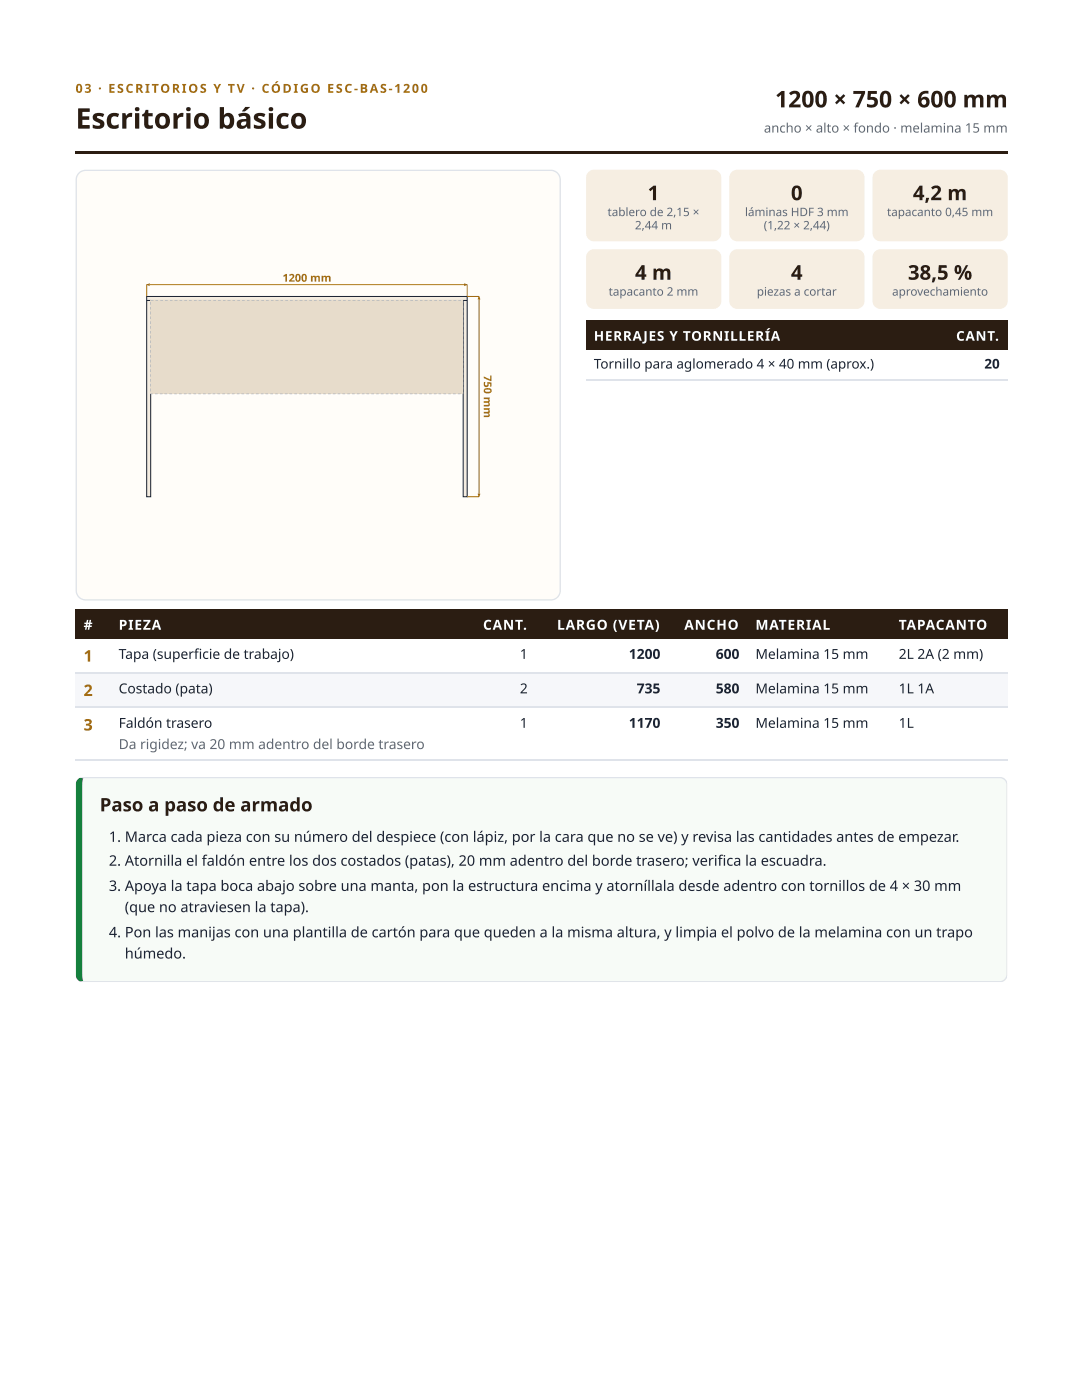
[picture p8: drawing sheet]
<svg xmlns="http://www.w3.org/2000/svg" width="216mm" height="279mm" viewBox="0 0 216 279" stroke-linecap="round" stroke-linejoin="round" font-family="sans-serif">
<g fill="#2b1d12">
<path d="M15.1 30.2h185.9v.5h-185.9z"/>
<path d="M15.1 121.7h6.9v5.8h-6.9z"/>
<path d="M22 121.7h71.4v5.8h-71.4z"/>
<path d="M93.4 121.7h13.5v5.8h-13.5z"/>
<path d="M106.9 121.7h26.4v5.8h-26.4z"/>
<path d="M133.3 121.7h15.9v5.8h-15.9z"/>
<path d="M149.2 121.7h28.6v5.8h-28.6z"/>
<path d="M177.8 121.7h23.2v5.8h-23.2z"/>
</g>
<g fill="#f6f7fa">
<path d="M15.1 134.4h6.9v6.9h-6.9z"/>
<path d="M22 134.4h71.4v6.9h-71.4z"/>
<path d="M93.4 134.4h13.5v6.9h-13.5z"/>
<path d="M106.9 134.4h26.4v6.9h-26.4z"/>
<path d="M133.3 134.4h15.9v6.9h-15.9z"/>
<path d="M149.2 134.4h28.6v6.9h-28.6z"/>
<path d="M177.8 134.4h23.2v6.9h-23.2z"/>
</g>
<path d="M15.1 134.3h185.9M15.1 141.2h185.9M15.1 151.7h185.9" fill="none" stroke="#dfe3ea" stroke-width=".26"/>
<path d="M16.2 155.4l.5-.2h182.8a1.47 1.47 0 0 1 1.5 1.4v37.9a1.47 1.47 0 0 1-1.5 1.4h-182.8a1.3 1.3 0 0 1-1-1.4v-37.9l.2-.7z" fill="#f7fbf7"/>
<g fill="#dfe3ea">
<path d="M15.1 155h185.9v1h-185.9z"/>
<path d="M15.1 195.1h185.9v1h-185.9z"/>
<path d="M200.1 155h.9v41.1h-.9z"/>
</g>
<path d="M15.1 155h1.6v41.1h-1.6z" fill="#15803d"/>
<path d="M15.8 34.5l.6-.4 .7-.1h92.8a1.87 1.87 0 0 1 1.9 1.9v82a1.87 1.87 0 0 1-1.9 1.8h-92.8a1.87 1.87 0 0 1-1.9-1.8v-82l.2-.7z" fill="#fffdf9"/>
<path d="M15.8 34.5l.6-.4 .7-.1h92.8a1.87 1.87 0 0 1 1.9 1.9v82a1.87 1.87 0 0 1-1.9 1.8h-92.8a1.87 1.87 0 0 1-1.9-1.8v-82l.2-.7z" fill="none" stroke="#dfe3ea" stroke-width=".26"/>
<path d="M29.3 59.2h63.9v.8h-63.9z" fill="#f4ece0"/>
<path d="M29.3 59.2h63.9v.8h-63.9z" fill="none" stroke="#1b2333" stroke-width=".2"/>
<path d="M29.3 60h.8v39.1h-.8z" fill="#f4ece0"/>
<path d="M29.3 60h.8v39.1h-.8z" fill="none" stroke="#1b2333" stroke-width=".2"/>
<path d="M92.4 60h.8v39.1h-.8z" fill="#f4ece0"/>
<path d="M92.4 60h.8v39.1h-.8z" fill="none" stroke="#1b2333" stroke-width=".2"/>
<path d="M30.1 60h62.3v18.6h-62.3z" fill="#e7dccb"/>
<path d="M31 59.9l.6 .1zM32 59.9l.5 .1zM32.9 59.9l.6 .1zM33.9 59.9l.5 .1zM34.9 59.9l.5 .1zM35.8 59.9l.6 .1zM36.8 59.9l.5 .1zM37.7 59.9l.6 .1zM38.7 59.9l.5 .1zM39.7 59.9l.5 .1zM40.6 59.9l.6 .1zM41.6 59.9l.5 .1zM42.5 59.9l.6 .1zM43.5 59.9l.5 .1zM44.5 59.9l.5 .1zM45.4 59.9l.6 .1zM46.4 59.9l.5 .1zM47.3 59.9l.6 .1zM48.3 59.9l.5 .1zM49.3 59.9l.5 .1zM50.2 59.9l.5 .1zM51.2 59.9l.5 .1zM52.1 59.9l.6 .1zM53.1 59.9l.5 .1zM54.1 59.9l.5 .1zM55 59.9l.5 .1zM56 59.9l.5 .1zM56.9 59.9l.6 .1zM57.9 59.9l.5 .1zM58.8 59.9l.6 .1zM59.8 59.9l.5 .1zM60.8 59.9l.5 .1zM61.7 59.9l.6 .1zM62.7 59.9l.5 .1zM63.6 59.9l.6 .1zM64.6 59.9l.5 .1zM65.6 59.9l.5 .1zM66.5 59.9l.6 .1zM67.5 59.9l.5 .1zM68.4 59.9l.6 .1zM69.4 59.9l.5 .1zM70.4 59.9l.5 .1zM71.3 59.9l.6 .1zM72.3 59.9l.5 .1zM73.2 59.9l.6 .1zM74.2 59.9l.5 .1zM75.2 59.9l.5 .1zM76.1 59.9l.5 .1zM77.1 59.9l.5 .1zM78 59.9l.6 .1zM79 59.9l.5 .1zM80 59.9l.5 .1zM80.9 59.9l.5 .1zM81.9 59.9l.5 .1zM82.8 59.9l.6 .1zM83.8 59.9l.5 .1zM84.7 59.9l.6 .1zM85.7 59.9l.5 .1zM86.7 59.9l.5 .1zM87.6 59.9l.6 .1zM88.6 59.9l.5 .1zM89.5 59.9l.6 .1zM90.5 59.9l.5 .1zM91.5 59.9l.5 .1zM92.4 60l.1 .5zM92.4 60.9l.1 .6zM92.4 61.9l.1 .5zM92.4 62.8l.1 .6zM92.4 63.8l.1 .5zM92.4 64.8l.1 .5zM92.4 65.7l.1 .6zM92.4 66.7l.1 .5zM92.4 67.6l.1 .6zM92.4 68.6l.1 .5zM92.4 69.6l.1 .5zM92.4 70.5l.1 .6zM92.4 71.5l.1 .5zM92.4 72.4l.1 .6zM92.4 73.4l.1 .5zM92.4 74.4l.1 .5zM92.4 75.3l.1 .5zM92.4 76.3l.1 .5zM92.4 77.2l.1 .6zM92.4 78.2l.1 .5h-.2l.1-.1zM91.4 78.6l.5 .1zM90.4 78.6l.5 .1zM89.4 78.6l.6 .1zM88.5 78.6l.5 .1zM87.5 78.6l.6 .1zM86.6 78.6l.5 .1zM85.6 78.6l.5 .1zM84.6 78.6l.6 .1zM83.7 78.6l.5 .1zM82.7 78.6l.6 .1zM81.8 78.6l.5 .1zM80.8 78.6l.5 .1zM79.8 78.6l.6 .1zM78.9 78.6l.5 .1zM77.9 78.6l.6 .1zM77 78.6l.5 .1zM76 78.6l.5 .1zM75 78.6l.6 .1zM74.1 78.6l.5 .1zM73.1 78.6l.6 .1zM72.2 78.6l.5 .1zM71.2 78.6l.5 .1zM70.3 78.6l.5 .1zM69.3 78.6l.5 .1zM68.3 78.6l.6 .1zM67.4 78.6l.5 .1zM66.4 78.6l.5 .1zM65.5 78.6l.5 .1zM64.5 78.6l.5 .1zM63.5 78.6l.6 .1zM62.6 78.6l.5 .1zM61.6 78.6l.6 .1zM60.7 78.6l.5 .1zM59.7 78.6l.5 .1zM58.7 78.6l.6 .1zM57.8 78.6l.5 .1zM56.8 78.6l.6 .1zM55.9 78.6l.5 .1zM54.9 78.6l.5 .1zM53.9 78.6l.6 .1zM53 78.6l.5 .1zM52 78.6l.6 .1zM51.1 78.6l.5 .1zM50.1 78.6l.5 .1zM49.1 78.6l.6 .1zM48.2 78.6l.5 .1zM47.2 78.6l.6 .1zM46.3 78.6l.5 .1zM45.3 78.6l.5 .1zM44.4 78.6l.5 .1zM43.4 78.6l.5 .1zM42.4 78.6l.6 .1zM41.5 78.6l.5 .1zM40.5 78.6l.5 .1zM39.6 78.6l.5 .1zM38.6 78.6l.5 .1zM37.6 78.6l.6 .1zM36.7 78.6l.5 .1zM35.7 78.6l.6 .1zM34.8 78.6l.5 .1zM33.8 78.6l.5 .1zM32.8 78.6l.6 .1zM31.9 78.6l.5 .1zM30.9 78.6l.6 .1zM30 78.5l.5 .2h-.5zM30 77.6l.1 .5zM30 76.6l.1 .5zM30 75.6l.1 .6zM30 74.7l.1 .5zM30 73.7l.1 .5zM30 72.8l.1 .5zM30 71.8l.1 .5zM30 70.8l.1 .6zM30 69.9l.1 .5zM30 68.9l.1 .6zM30 68l.1 .5zM30 67l.1 .5zM30 66l.1 .6zM30 65.1l.1 .5zM30 64.1l.1 .6zM30 63.2l.1 .5zM30 62.2l.1 .5zM30 61.2l.1 .6zM30 60.3l.1 .5zM30.1 59.9l.5 .1z" fill="#8a93a3"/>
<path d="M29.3 59.2v-2.4h63.9v2.4" fill="none" stroke="#b07a12" stroke-width=".2"/>
<path d="M29.3 56.8l.6-.3v.6zM92.6 56.5v.6l.6-.3z" fill="#b07a12"/>
<path d="M93.2 59.2h2.4v39.9h-2.4" fill="none" stroke="#b07a12" stroke-width=".2"/>
<path d="M95.6 59.2l-.3 .6h.6zM95.3 98.5h.6l-.3 .6z" fill="#b07a12"/>
<g fill="#2b1d12">
<path d="M116.9 64h70.2v5.8h-70.2z"/>
<path d="M187.1 64h13.9v5.8h-13.9z"/>
</g>
<path d="M116.9 75.8h84.1" fill="none" stroke="#dfe3ea" stroke-width=".26"/>
<g fill="#f6eee2">
<path d="M117.4 34.3l.5-.3 .6-.1h23.8a1.6 1.6 0 0 1 1.6 1.6v11.1a1.6 1.6 0 0 1-1.6 1.6h-23.8a1.6 1.6 0 0 1-1.6-1.6v-11.1l.2-.6z"/>
<path d="M146 34.3l.5-.3 .6-.1h23.8a1.6 1.6 0 0 1 1.6 1.6v11.1a1.6 1.6 0 0 1-1.6 1.6h-23.8a1.6 1.6 0 0 1-1.6-1.6v-11.1l.1-.6z"/>
<path d="M174.6 34.3l.5-.3 .6-.1h23.8a1.52 1.52 0 0 1 1.5 1.6v11.1a1.52 1.52 0 0 1-1.5 1.6h-23.8a1.6 1.6 0 0 1-1.6-1.6v-11.1l.1-.6z"/>
<path d="M117.4 50.2l.5-.3 .6-.2h23.8a1.6 1.6 0 0 1 1.6 1.6v8.7a1.6 1.6 0 0 1-1.6 1.6h-23.8a1.6 1.6 0 0 1-1.6-1.6v-8.7l.2-.6z"/>
<path d="M146 50.2l.5-.3 .6-.2h23.8a1.6 1.6 0 0 1 1.6 1.6v8.7a1.6 1.6 0 0 1-1.6 1.6h-23.8a1.6 1.6 0 0 1-1.6-1.6v-8.7l.1-.6z"/>
<path d="M174.6 50.2l.5-.3 .6-.2h23.8a1.52 1.52 0 0 1 1.5 1.6v8.7a1.52 1.52 0 0 1-1.5 1.6h-23.8a1.6 1.6 0 0 1-1.6-1.6v-8.7l.1-.6z"/>
</g>
<text font-size="5.6" fill="#2b1d12" x="15.1" y="25.7">Escritorio básico</text>
<text font-size="4.6" fill="#2b1d12" x="154.6" y="21.4">1200 × 750 × 600 mm</text>
<g font-size="4.1" fill="#2b1d12">
<text x="129.2" y="40">1</text>
<text x="157.8" y="40">0</text>
<text x="182.2" y="40">4,2 m</text>
<text x="126.7" y="55.8">4 m</text>
<text x="157.8" y="55.8">4</text>
<text x="181.2" y="55.8">38,5 %</text>
</g>
<text font-size="3.7" fill="#2b1d12" x="19.9" y="161.9">Paso a paso de armado</text>
<g font-size="3.2" fill="#a26a10">
<text x="16.7" y="132">1</text>
<text x="16.7" y="138.9">2</text>
<text x="16.7" y="145.8">3</text>
</g>
<g font-size="2.9" fill="#1b2333">
<text x="21.7" y="168">1. Marca cada pieza con su número del despiece (con lápiz, por la cara que no se ve) y revisa las cantidades antes de empezar.</text>
<text x="21.7" y="172.8">2. Atornilla el faldón entre los dos costados (patas), 20 mm adentro del borde trasero; verifi ca la escuadra.</text>
<text x="21.7" y="177.8">3. Apoya la tapa boca abajo sobre una manta, pon la estructura encima y atorníllala desde adentro con tornillos de 4 × 30 mm</text>
<text x="24.9" y="182">(que no atraviesen la tapa).</text>
<text x="21.7" y="187.1">4. Pon las manijas con una plantilla de cartón para que queden a la misma altura, y limpia el polvo de la melamina con un trapo</text>
<text x="24.9" y="191.3">húmedo.</text>
</g>
<g font-size="2.8" fill="#fff">
<text x="16.7" y="125.7">#</text>
<text x="23.7" y="125.7">PIEZA</text>
<text x="96.4" y="125.7">CANT.</text>
<text x="111.1" y="125.7">LARGO (VETA)</text>
<text x="136.5" y="125.7">ANCHO</text>
<text x="150.7" y="125.7">MATERIAL</text>
<text x="179.3" y="125.7">TAPACANTO</text>
</g>
<g font-size="2.8" fill="#1b2333">
<text x="23.7" y="131.5">Tapa (superfi cie de trabajo)</text>
<text x="103.7" y="131.5">1</text>
<text x="125.5" y="131.5">1200</text>
<text x="142.8" y="131.5">600</text>
<text x="150.7" y="131.5">Melamina 15 mm</text>
<text x="179.3" y="131.5">2L 2A (2 mm)</text>
<text x="23.7" y="138.4">Costado (pata)</text>
<text x="103.7" y="138.4">2</text>
<text x="127" y="138.4">735</text>
<text x="142.8" y="138.4">580</text>
<text x="150.7" y="138.4">Melamina 15 mm</text>
<text x="179.3" y="138.4">1L 1A</text>
<text x="23.7" y="145.3">Faldón trasero</text>
<text x="103.7" y="145.3">1</text>
<text x="125.5" y="145.3">1170</text>
<text x="142.8" y="145.3">350</text>
<text x="150.7" y="145.3">Melamina 15 mm</text>
<text x="179.3" y="145.3">1L</text>
</g>
<text font-size="2.8" fill="#5d6678" x="23.7" y="149.5">Da rigidez; va 20 mm adentro del borde trasero</text>
<g font-size="2.7" fill="#fff">
<text x="118.5" y="68">HERRAJES Y TORNILLERÍA</text>
<text x="190.8" y="68">CANT.</text>
</g>
<g font-size="2.7" fill="#1b2333">
<text x="118.5" y="73.6">Tornillo para aglomerado 4 × 40 mm (aprox.)</text>
<text x="196.4" y="73.6">20</text>
</g>
<text font-size="2.6" fill="#5d6678" x="152.4" y="26.5">ancho × alto × fondo · melamina 15 mm</text>
<text font-size="2.5" fill="#a26a10" x="15.1" y="18.5">03 · ESCRITORIOS Y TV · CÓDIGO ESC-BAS-1200</text>
<g font-size="2.3" fill="#5d6678">
<text x="121.2" y="43.1">tablero de 2,15 ×</text>
<text x="126.7" y="45.8">2,44 m</text>
<text x="148.6" y="43.1">láminas HDF 3 mm</text>
<text x="152.4" y="45.8">(1,22 × 2,44)</text>
<text x="177" y="43.1">tapacanto 0,45 mm</text>
<text x="121.4" y="59">tapacanto 2 mm</text>
<text x="151" y="59">piezas a cortar</text>
<text x="178" y="59">aprovechamiento</text>
</g>
<g font-size="2.2" fill="#b07a12">
<text x="56.4" y="56.2">1200 mm</text>
<text x="96.5" y="74.9" transform="rotate(90 96.5 74.9)">750 mm</text>
</g>
</svg>
